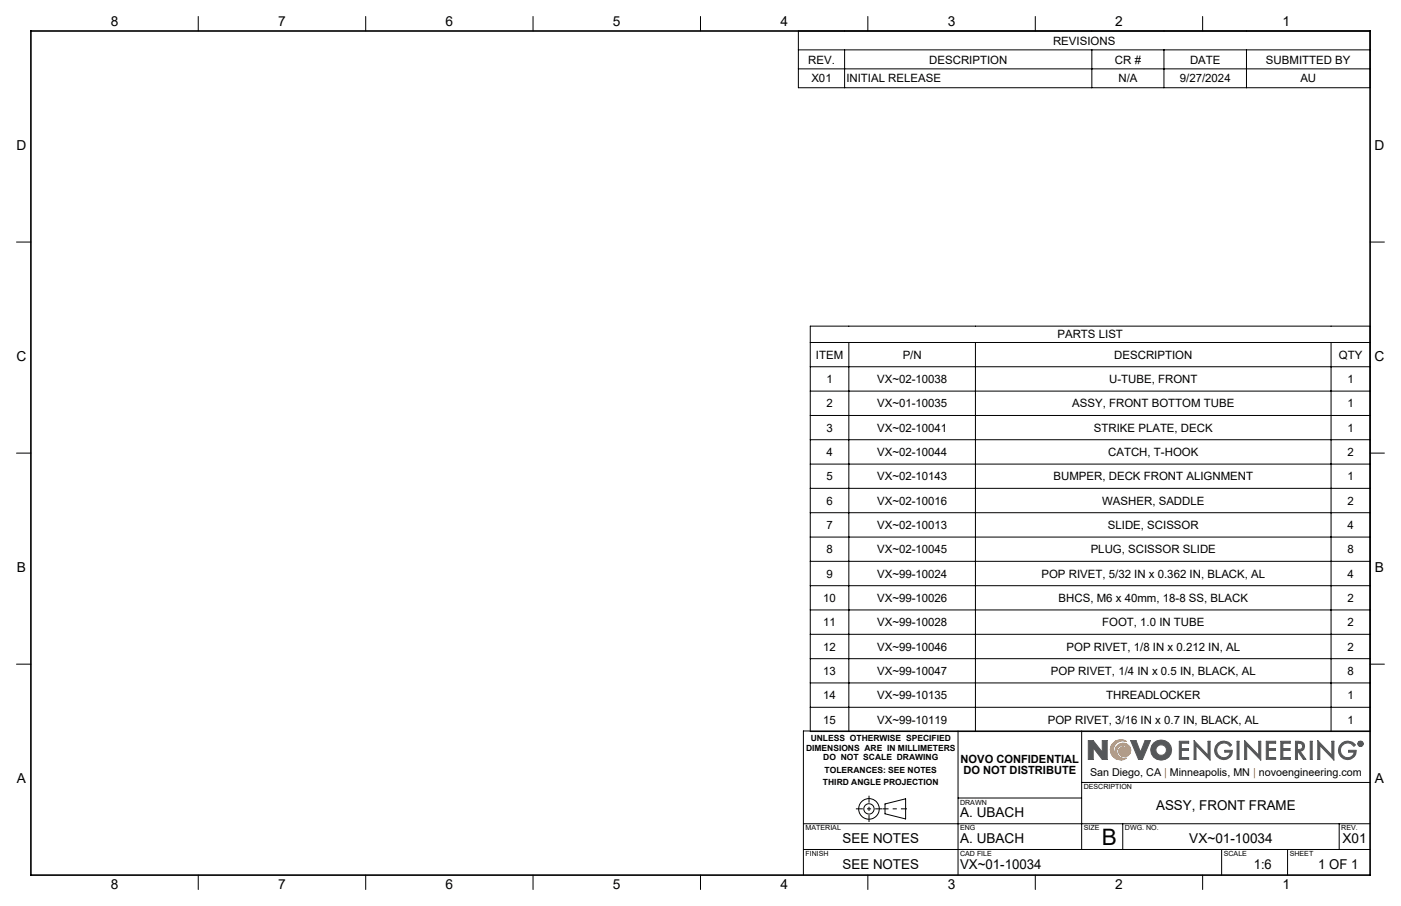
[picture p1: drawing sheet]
<svg xmlns="http://www.w3.org/2000/svg" width="432mm" height="279mm" viewBox="0 0 432 279" stroke-linecap="round" stroke-linejoin="round" font-family="sans-serif">
<g fill="none" stroke="#000" stroke-width=".31">
<path d="M61.1 5.1v4.5M112.7 5.1v4.5M164.3 5.1v4.5M215.9 5.1v4.5M267.5 5.1v4.5M319.1 5.1v4.5M370.7 5.1v4.5M5.1 74.6h4.4M422.3 74.6h4.4M5.1 139.7h4.4M422.3 139.7h4.4M5.1 204.8h4.4"/>
<path d="M422.3 204.8h4.4M295.3 225.4v44.5M333.4 225.4v36.6M422.3 225.4h-174.7v44.5M247.6 254h174.7M272.8 247.9l6.3-1.6v6.3l-6.3-1.6zM295.3 246.1h38.1M333.4 241.3h88.9M346 254v8M412.7 254v8M61.1 269.9v4.4M112.7 269.9v4.4"/>
<path d="M164.3 269.9v4.4M215.9 269.9v4.4M247.6 262h174.7M267.5 269.9v4.4M319.1 269.9v4.4M370.7 269.9v4.4M376.5 262v7.9M396.8 262v7.9"/>
<circle cx="267.8" cy="249.5" r="1.59"/>
<circle cx="267.8" cy="249.5" r="3.2"/>
</g>
<path d="M342.7 229.6a3.1 3.1 0 0 1 4.5-.9 2.82 2.82 0 0 0-3.9 1.7 2.82 2.82 0 0 0 2.3 3.6 2.45 2.45 0 0 1-1.1-4.2 2.45 2.45 0 0 1 4 1.5 1.88 1.88 0 0 1-1.9 2.1 1.88 1.88 0 0 1-1.8-2.2l.6-.7a1.82 1.82 0 0 1 2.4 1.5 1.89 1.89 0 0 0-2.6-2 1.89 1.89 0 0 0-.3 3.3l1.5 .6 .8-.1a3.2 3.2 0 0 1-4-.2 3.2 3.2 0 0 1-.5-4z" fill="none" stroke="#f78d2a" stroke-width=".31"/>
<g fill="none" stroke="#555759" stroke-width=".31">
<path d="M336.9 230.6v3.6h-1.5v-5.8h1.5l2.8 3.6M336.9 230.6h.1M337 230.6l2.7 3.6h1.5v-5.8h-1.5v3.6M339.7 232h.1M348.5 228.4h1.6l1.4 3.6 1.4-3.6h1.7l-2.5 5.8h-1.2zM363.5 228.6h2.9v.6h-2.3v1.7h2.2v.5h-2.2v2.2h2.3v.6h-2.9zM368 228.4l4.3 4.5v-4.3h.7v5.8l-4.4-4.5v4.3h-.6zM375.4 229.2a2.89 2.89 0 0 1 4.2 .5l-.5 .5a2.26 2.26 0 0 0-3.2-.7 2.26 2.26 0 0 0-.5 3.2 2.26 2.26 0 0 0 3.3 .4l.5-1.1h-1.7v-.6h2.3a2.78 2.78 0 0 1-4 2.5 2.78 2.78 0 0 1-.4-4.7zM381.3 228.6h.6v5.6h-.6zM383.6 228.4l4.3 4.5v-4.3h.7v5.8l-4.4-4.5v4.3h-.6zM390.3 228.6h2.9v.6h-2.3v1.7h2.2v.5h-2.2v2.2h2.3v.6h-2.9zM394.8 228.6h2.9v.6h-2.3v1.7h2.2v.5h-2.2v2.2h2.3v.6h-2.9z"/>
<path d="M399.3 228.6a2.74 2.74 0 0 1 2.6 .8l.2 .8-.3 .9-1.1 .6 1.8 2.5h-.8l-1.7-2.5h-.1v2.5h-.6zM399.9 229.2l1.1 .1a1.02 1.02 0 0 1 0 1.7l-1.1 .2zM403.8 228.6h.6v5.6h-.6zM406.2 228.4l4.3 4.5v-4.3h.6v5.8l-4.3-4.5v4.3h-.6zM413.6 229.2a2.89 2.89 0 0 1 4.2 .5l-.5 .5a2.25 2.25 0 0 0-3.3-.7 2.25 2.25 0 0 0-.2 3.4 2.25 2.25 0 0 0 3.4-.3l.1-.6h-1.6v-.6h2.3a2.79 2.79 0 0 1-4 2.5 2.79 2.79 0 0 1-.4-4.7zM419 228.9l.6 .1-.1 .4 .2 .4-.4-.4-.3 .4zM419.2 229l.3 .2-.3 .1z"/>
<circle cx="357.9" cy="231.3" r="1.64"/>
<circle cx="357.9" cy="231.3" r="3.2"/>
<circle cx="419.3" cy="229.4" r=".85"/>
<circle cx="419.3" cy="229.4" r=".71"/>
</g>
<path d="M279.5 249.4h-7.5" fill="none" stroke="#000" stroke-width=".31" stroke-dasharray="15.2 1.3 1.3 1.3" stroke-dashoffset="13.4" stroke-linecap="butt"/>
<path d="M263.8 249.4h8.1M267.8 245.4v8.1" fill="none" stroke="#000" stroke-width=".31" stroke-dasharray="15.2 1.3 1.3 1.3" stroke-dashoffset="13.1" stroke-linecap="butt"/>
<path d="M9.5 9.6h412.8v260.3h-412.8z" fill="none" stroke="#000" stroke-width=".5"/>
<path d="M343 229.1a3.2 3.2 0 0 1 4.2-.4 2.82 2.82 0 0 0-3.9 1.7 2.82 2.82 0 0 0 2.3 3.6 2.43 2.43 0 0 1-1.9-2.8 2.43 2.43 0 0 1 2.7-2 2.43 2.43 0 0 1 2.1 2.7 1.82 1.82 0 0 1-2.5 1.5 1.82 1.82 0 0 1-.9-2.7 1.73 1.73 0 0 1 2.7 1.3 1.9 1.9 0 0 0-2.6-2 1.9 1.9 0 0 0-.3 3.3l.8 .5h1.5a3.2 3.2 0 0 1-4.2-.4 3.2 3.2 0 0 1 0-4.3z" fill-rule="evenodd" fill="#f78d2a"/>
<path d="M335.4 228.4v5.8h1.5v-3.6l2.8 3.6h1.5v-5.8h-1.5v3.6l-2.8-3.6zM348.5 228.4l2.4 5.8h1.2l2.5-5.8h-1.7l-1.4 3.6-1.4-3.6zM355.6 229.1a3.1 3.1 0 0 0 .2 4.6 3.1 3.1 0 0 0 4.6-.6 3.1 3.1 0 0 0-1-4.5l-1.8-.4-1 .3zM356.2 231.3a1.65 1.65 0 0 1 3.3 0 1.65 1.65 0 0 1-3.3 0zM363.5 228.6v5.6h2.9v-.6h-2.3v-2.2h2.2v-.5h-2.2v-1.7h2.3v-.6zM368 228.4v5.8h.6v-4.3l4.4 4.5v-5.8h-.7v4.3zM375.2 229.3a2.79 2.79 0 0 0 .7 4.7 2.79 2.79 0 0 0 3.9-2.6h-2.3v.6h1.7a2.16 2.16 0 0 1-3 1.4 2.16 2.16 0 0 1-.9-3.2 2.22 2.22 0 0 1 3.8 0l.5-.5a2.92 2.92 0 0 0-4.4-.4zM381.3 228.6v5.6h.6v-5.6zM383.6 228.4v5.8h.6v-4.3l4.4 4.5v-5.8h-.7v4.3zM390.3 228.6v5.6h2.9v-.6h-2.3v-2.2h2.2v-.5h-2.2v-1.7h2.3v-.6zM394.8 228.6v5.6h2.9v-.6h-2.3v-2.2h2.2v-.5h-2.2v-1.7h2.3v-.6zM399.3 228.6v5.6h.6v-2.5l1.8 2.5h.8l-1.8-2.5 1.1-.6 .3-1.3a1.6 1.6 0 0 0-2.1-1.2zM399.9 229.2l1.3 .3 .3 .4-.3 1-1.3 .3zM403.8 228.6v5.6h.6v-5.6zM406.2 228.4v5.8h.6v-4.3l4.3 4.5v-5.8h-.6v4.3zM413.3 229.4a2.79 2.79 0 0 0 .9 4.6 2.79 2.79 0 0 0 3.8-2.6h-2.3v.6h1.6a2.18 2.18 0 0 1-3.2 1.3 2.18 2.18 0 0 1-.4-3.5 2.22 2.22 0 0 1 3.6 .4l.5-.5a2.89 2.89 0 0 0-4.5-.3zM419 228.9v.9h.2v-.4l.5 .4-.2-.4 .2-.4zM419.2 229l.3 .2-.3 .1zM418.5 229.4a.85 .85 0 0 0 1.7 0 .85 .85 0 0 0-1.7 0zM418.6 229.4a.71 .71 0 0 1 1.4 0 .71 .71 0 0 1-1.4 0z" fill-rule="evenodd" fill="#555759"/>
<g fill="none" stroke="#000" stroke-width=".31">
<path d="M246.1 9.6h176.2v17.5h-176.2zM246.1 15.4h176.2M260.3 15.4v11.7M336.5 15.4v11.7M358.7 15.4v11.7M384.2 15.4v11.7M246.1 21.2h176.2M249.7 100.6h172.6v125h-172.6zM249.7 105.6h172.6M249.7 113.1h172.6M261.6 105.6v120M300.6 105.6v120"/>
<path d="M410.2 105.6v120M249.7 120.6h172.6M249.7 128.1h172.6M249.7 135.6h172.6M249.7 143.1h172.6M249.7 150.6h172.6M249.7 158.1h172.6M249.7 165.6h172.6M249.7 173.1h172.6M249.7 180.6h172.6M249.7 188.1h172.6M249.7 195.6h172.6"/>
<path d="M249.7 203.1h172.6M249.7 210.6h172.6M249.7 218.1h172.6"/>
</g>
<text font-size="7" x="339.5" y="260.5">B</text>
<g font-size="4.2">
<text x="34.1" y="8.1">8</text>
<text x="85.7" y="8.1">7</text>
<text x="137.3" y="8.1">6</text>
<text x="188.9" y="8.1">5</text>
<text x="240.5" y="8.1">4</text>
<text x="292.1" y="8.1">3</text>
<text x="343.7" y="8.1">2</text>
<text x="395.3" y="8.1">1</text>
<text x="5.1" y="46.4">D</text>
<text x="423.7" y="46.4">D</text>
<text x="5.1" y="111.4">C</text>
<text x="423.7" y="111.4">C</text>
<text x="5.2" y="176.5">B</text>
<text x="423.8" y="176.5">B</text>
<text x="5.2" y="241.6">A</text>
<text x="423.8" y="241.6">A</text>
<text x="356.3" y="249.9">ASSY, FRONT FRAME</text>
<text x="295.9" y="252">A. UBACH</text>
<text x="259.7" y="260">SEE NOTES</text>
<text x="295.9" y="260">A. UBACH</text>
<text x="366.5" y="260">VX~01-10034</text>
<text x="413.8" y="260">X01</text>
<text x="259.7" y="267.9">SEE NOTES</text>
<text x="295.9" y="267.9">VX~01-10034</text>
<text x="386.5" y="267.9">1:6</text>
<text x="406.3" y="267.9">1 OF 1</text>
<text x="34.1" y="274.2">8</text>
<text x="85.7" y="274.2">7</text>
<text x="137.3" y="274.2">6</text>
<text x="188.9" y="274.2">5</text>
<text x="240.5" y="274.2">4</text>
<text x="292.1" y="274.2">3</text>
<text x="343.7" y="274.2">2</text>
<text x="395.3" y="274.2">1</text>
</g>
<g font-size="3.5">
<text x="324.6" y="13.8">REVISIONS</text>
<text x="249.1" y="19.6">REV.</text>
<text x="286.4" y="19.6">DESCRIPTION</text>
<text x="343.6" y="19.6">CR #</text>
<text x="366.8" y="19.6">DATE</text>
<text x="390.2" y="19.6">SUBMITTED BY</text>
<text x="250.1" y="25.4">X01</text>
<text x="260.8" y="25.4">INITIAL RELEASE</text>
<text x="344.7" y="25.4">N/A</text>
<text x="363.6" y="25.4">9/27/2024</text>
<text x="400.8" y="25.4">AU</text>
<text x="325.9" y="104.4">PARTS LIST</text>
<text x="251.5" y="110.7">ITEM</text>
<text x="278.2" y="110.7">P/N</text>
<text x="343.4" y="110.7">DESCRIPTION</text>
<text x="412.6" y="110.7">QTY</text>
<text x="254.7" y="118.2">1</text>
<text x="270.3" y="118.2">VX~02-10038</text>
<text x="341.8" y="118.2">U-TUBE, FRONT</text>
<text x="415.3" y="118.2">1</text>
<text x="254.7" y="125.7">2</text>
<text x="270.3" y="125.7">VX~01-10035</text>
<text x="330.5" y="125.7">ASSY, FRONT BOTTOM TUBE</text>
<text x="415.3" y="125.7">1</text>
<text x="254.7" y="133.2">3</text>
<text x="270.3" y="133.2">VX~02-10041</text>
<text x="337.1" y="133.2">STRIKE PLATE, DECK</text>
<text x="415.3" y="133.2">1</text>
<text x="254.7" y="140.7">4</text>
<text x="270.3" y="140.7">VX~02-10044</text>
<text x="341.5" y="140.7">CATCH, T-HOOK</text>
<text x="415.3" y="140.7">2</text>
<text x="254.7" y="148.2">5</text>
<text x="270.3" y="148.2">VX~02-10143</text>
<text x="324.7" y="148.2">BUMPER, DECK FRONT ALIGNMENT</text>
<text x="415.3" y="148.2">1</text>
<text x="254.7" y="155.7">6</text>
<text x="270.3" y="155.7">VX~02-10016</text>
<text x="339.7" y="155.7">WASHER, SADDLE</text>
<text x="415.3" y="155.7">2</text>
<text x="254.7" y="163.2">7</text>
<text x="270.3" y="163.2">VX~02-10013</text>
<text x="341.4" y="163.2">SLIDE, SCISSOR</text>
<text x="415.3" y="163.2">4</text>
<text x="254.7" y="170.7">8</text>
<text x="270.3" y="170.7">VX~02-10045</text>
<text x="336.2" y="170.7">PLUG, SCISSOR SLIDE</text>
<text x="415.3" y="170.7">8</text>
<text x="254.7" y="178.2">9</text>
<text x="270.3" y="178.2">VX~99-10024</text>
<text x="321" y="178.2">POP RIVET, 5/32 IN x 0.362 IN, BLACK, AL</text>
<text x="415.3" y="178.2">4</text>
<text x="253.7" y="185.7">10</text>
<text x="270.3" y="185.7">VX~99-10026</text>
<text x="326.3" y="185.7">BHCS, M6 x 40mm, 18-8 SS, BLACK</text>
<text x="415.3" y="185.7">2</text>
<text x="253.7" y="193.2">11</text>
<text x="270.3" y="193.2">VX~99-10028</text>
<text x="339.7" y="193.2">FOOT, 1.0 IN TUBE</text>
<text x="415.3" y="193.2">2</text>
<text x="253.7" y="200.7">12</text>
<text x="270.3" y="200.7">VX~99-10046</text>
<text x="328.7" y="200.7">POP RIVET, 1/8 IN x 0.212 IN, AL</text>
<text x="415.3" y="200.7">2</text>
<text x="253.7" y="208.2">13</text>
<text x="270.3" y="208.2">VX~99-10047</text>
<text x="323.9" y="208.2">POP RIVET, 1/4 IN x 0.5 IN, BLACK, AL</text>
<text x="415.3" y="208.2">8</text>
<text x="253.7" y="215.7">14</text>
<text x="270.3" y="215.7">VX~99-10135</text>
<text x="341" y="215.7">THREADLOCKER</text>
<text x="415.3" y="215.7">1</text>
<text x="253.7" y="223.2">15</text>
<text x="270.3" y="223.2">VX~99-10119</text>
<text x="322.9" y="223.2">POP RIVET, 3/16 IN x 0.7 IN, BLACK, AL</text>
<text x="415.3" y="223.2">1</text>
<text x="296.1" y="235.2">NOVO CONFIDENTIAL</text>
<text x="296.9" y="238.7">DO NOT DISTRIBUTE</text>
</g>
<text font-size="3.3" x="336" y="239.4">San Diego, CA | Minneapolis, MN | novoengineering.com</text>
<g font-size="2.6">
<text x="248.4" y="231.5">DIMENSIONS ARE IN MILLIMETERS</text>
<text x="249.9" y="228.6">UNLESS OTHERWISE SPECIFIED</text>
<text x="253.7" y="234.4">DO NOT SCALE DRAWING</text>
<text x="254.2" y="238.5">TOLERANCES: SEE NOTES</text>
<text x="253.7" y="242.1">THIRD ANGLE PROJECTION</text>
</g>
<g font-size="2.2">
<text x="334" y="243.4">DESCRIPTION</text>
<text x="295.9" y="248.2">DRAWN</text>
<text x="248.3" y="256.1">MATERIAL</text>
<text x="295.9" y="256.1">ENG</text>
<text x="334" y="256.1">SIZE</text>
<text x="346.7" y="256.1">DWG. NO.</text>
<text x="413.4" y="256.1">REV.</text>
<text x="248.3" y="264">FINISH</text>
<text x="295.9" y="264">CAD FILE</text>
<text x="377.2" y="264">SCALE</text>
<text x="397.5" y="264">SHEET</text>
</g>
</svg>
